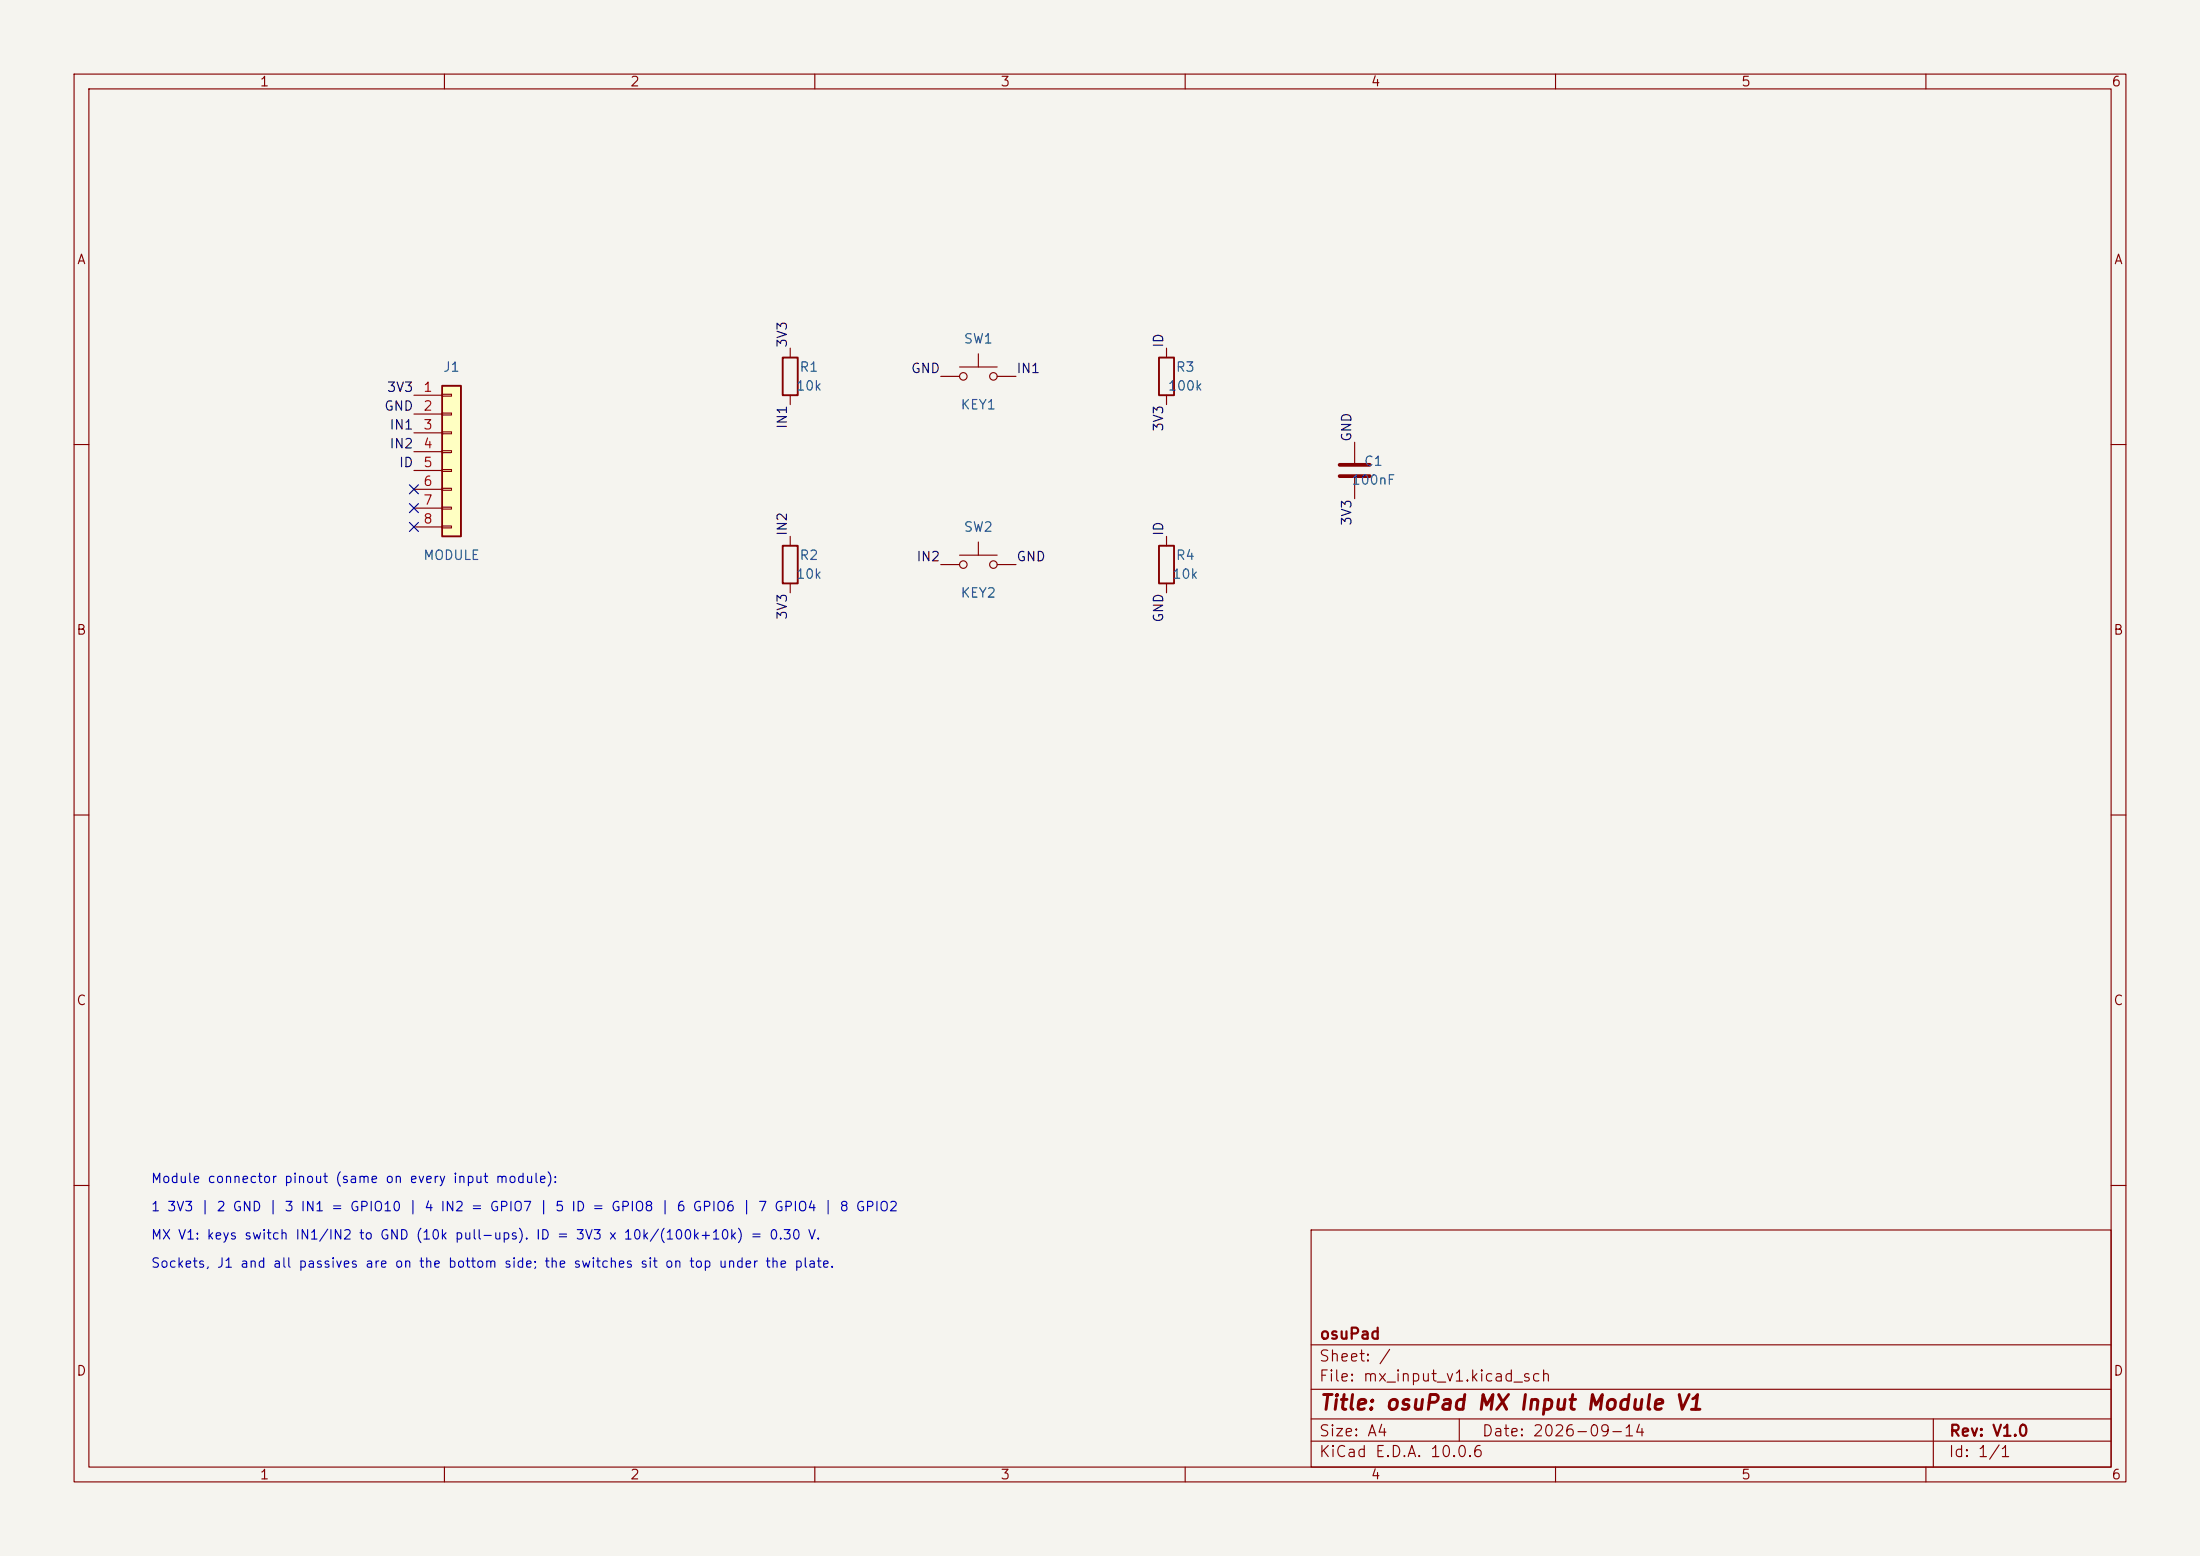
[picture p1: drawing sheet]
<svg xmlns="http://www.w3.org/2000/svg" width="297mm" height="210mm" viewBox="0 0 297 210" stroke-linecap="round" stroke-linejoin="round" font-family="sans-serif">
<path d="M0 0h297v210h-297z" fill="#f5f4ef" stroke="#f5f4ef" stroke-width=".14"/>
<g fill="none" stroke="#840000" stroke-width=".15">
<path d="M10 10h277v190h-277zM12 12h273v186h-273zM60 10v2M110 10v2M160 10v2M210 10v2M260 10v2M10 60h2M285 60h2M10 110h2M285 110h2M10 160h2"/>
<path d="M177 166h108v32h-108zM285 160h2M60 198v2M110 198v2M160 198v2M177 194.5h108M177 191.5h108M177 187.5h108M177 181.5h108M197 191.5v3M210 198v2M260 198v2"/>
<path d="M261 191.5v6.5"/>
</g>
<path d="M59.7 52.1h2.5v20.3h-2.5z" fill="#ffffc2"/>
<path d="M59.7 52.1h2.5v20.3h-2.5zM105.7 48.3h2v5h-2zM156.5 48.3h2v5h-2zM105.7 73.7h2v5h-2zM156.5 73.7h2v5h-2z" fill="none" stroke="#840000" stroke-width=".25"/>
<g fill="none" stroke="#840000" stroke-width=".15">
<path d="M55.9 53.3h3.8M55.9 55.9h3.8M55.9 58.4h3.8M59.7 53.2h1.3v.3h-1.3zM59.7 55.8h1.3v.2h-1.3zM59.7 58.3h1.3v.2h-1.3zM106.7 47v1.3M106.7 53.3v1.3M127 50.8h2.5M129.5 49.5h5.1M132.1 47.8v1.7M134.6 50.8h2.6"/>
<path d="M157.5 47v1.3M157.5 53.3v1.3M182.9 59.7v2.8M55.9 61h3.8M55.9 63.5h3.8M55.9 66h3.8M55.9 68.6h3.8M55.9 71.1h3.8M59.7 60.8h1.3v.3h-1.3zM59.7 63.4h1.3v.2h-1.3zM59.7 65.9h1.3v.3h-1.3zM59.7 68.5h1.3v.2h-1.3z"/>
<path d="M59.7 71h1.3v.2h-1.3zM106.7 72.4v1.3M106.7 78.7v1.3M127 76.2h2.5M129.5 74.9h5.1M132.1 73.2v1.7M134.6 76.2h2.6M157.5 72.4v1.3M157.5 78.7v1.3M182.9 64.5v2.8"/>
<circle cx="130" cy="50.8" r=".51"/>
<circle cx="134.1" cy="50.8" r=".51"/>
<circle cx="130" cy="76.2" r=".51"/>
<circle cx="134.1" cy="76.2" r=".51"/>
</g>
<path d="M180.8 62.7h4.1M180.8 64.3h4.1" fill="none" stroke="#840000" stroke-width=".51"/>
<path d="M55.3 68l1.2 1.2M55.3 65.4l1.2 1.2M55.3 70.5l1.2 1.2M56.5 68l-1.2 1.2M56.5 65.4l-1.2 1.2M56.5 70.5l-1.2 1.2" fill="none" stroke="#000084" stroke-width=".15"/>
<text font-size="2" fill="#840000" x="178" y="190.8">Title: osuPad MX Input Module V1</text>
<g font-size="1.5" fill="#840000">
<text x="178" y="184.1">Sheet: /</text>
<text x="178" y="181.1">osuPad</text>
<text x="178" y="186.8">File: mx_input_v1.kicad_sch</text>
<text x="178" y="197">KiCad E.D.A. 10.0.6</text>
<text x="178" y="194.2">Size: A4</text>
<text x="200" y="194.2">Date: 2026-09-14</text>
<text x="263" y="197">Id: 1/1</text>
<text x="263" y="194.2">Rev: V1.0</text>
</g>
<g font-size="1.3" fill="#840000">
<text x="35" y="12">1</text>
<text x="85" y="12">2</text>
<text x="135" y="12">3</text>
<text x="185" y="12">4</text>
<text x="235" y="12">5</text>
<text x="285" y="12">6</text>
<text x="10.3" y="36">A</text>
<text x="285.3" y="36">A</text>
<text x="10.2" y="86">B</text>
<text x="285.2" y="86">B</text>
<text x="10.2" y="136">C</text>
<text x="285.2" y="136">C</text>
<text x="10.2" y="186">D</text>
<text x="285.2" y="186">D</text>
<text x="35" y="200">1</text>
<text x="85" y="200">2</text>
<text x="135" y="200">3</text>
<text x="185" y="200">4</text>
<text x="235" y="200">5</text>
<text x="285" y="200">6</text>
</g>
<g font-size="1.3" fill="#0f0f0f">
<text x="106.6" y="47" transform="rotate(-90 106.6 47)">3V3</text>
<text x="157.4" y="47" transform="rotate(-90 157.4 47)">ID</text>
<text x="52.1" y="53.2">3V3</text>
<text x="122.9" y="50.7">GND</text>
<text x="137.1" y="50.7">IN1</text>
<text x="51.8" y="55.8">GND</text>
<text x="52.5" y="58.3">IN1</text>
<text x="106.6" y="58" transform="rotate(-90 106.6 58)">IN1</text>
<text x="157.4" y="58.3" transform="rotate(-90 157.4 58.3)">3V3</text>
<text x="182.8" y="59.7" transform="rotate(-90 182.8 59.7)">GND</text>
<text x="52.5" y="60.8">IN2</text>
<text x="53.8" y="63.4">ID</text>
<text x="182.8" y="71" transform="rotate(-90 182.8 71)">3V3</text>
<text x="106.6" y="72.4" transform="rotate(-90 106.6 72.4)">IN2</text>
<text x="123.6" y="76.1">IN2</text>
<text x="137.1" y="76.1">GND</text>
<text x="157.4" y="72.4" transform="rotate(-90 157.4 72.4)">ID</text>
<text x="106.6" y="83.7" transform="rotate(-90 106.6 83.7)">3V3</text>
<text x="157.4" y="84.1" transform="rotate(-90 157.4 84.1)">GND</text>
</g>
<g font-size="1.3" fill="#006464">
<text x="130" y="46.7">SW1</text>
<text x="59.7" y="50.5">J1</text>
<text x="107.4" y="53">10k</text>
<text x="107.9" y="50.5">R1</text>
<text x="157.6" y="53">100k</text>
<text x="158.7" y="50.5">R3</text>
<text x="129.6" y="55.6">KEY1</text>
<text x="182.4" y="65.7">100nF</text>
<text x="184.1" y="63.2">C1</text>
<text x="57.1" y="75.9">MODULE</text>
<text x="107.9" y="75.9">R2</text>
<text x="130" y="72.1">SW2</text>
<text x="158.7" y="75.9">R4</text>
<text x="107.4" y="78.4">10k</text>
<text x="129.6" y="81">KEY2</text>
<text x="158.2" y="78.4">10k</text>
</g>
<g font-size="1.3" fill="#a90000">
<text x="57.1" y="53.2">1</text>
<text x="57.1" y="55.7">2</text>
<text x="57.1" y="58.3">3</text>
<text x="57.1" y="60.8">4</text>
<text x="57.1" y="63.4">5</text>
<text x="57.1" y="65.9">6</text>
<text x="57.1" y="68.4">7</text>
<text x="57.1" y="71">8</text>
</g>
<g font-size="1.3" fill="#0000c2">
<text x="20.3" y="160">Module connector pinout (same on every input module):</text>
<text x="20.3" y="163.8">1 3V3 | 2 GND | 3 IN1 = GPIO10 | 4 IN2 = GPIO7 | 5 ID = GPIO8 | 6 GPIO6 | 7 GPIO4 | 8 GPIO2</text>
<text x="20.3" y="167.6">MX V1: keys switch IN1/IN2 to GND (10k pull-ups). ID = 3V3 x 10k/(100k+10k) = 0.30 V.</text>
<text x="20.3" y="171.4">Sockets, J1 and all passives are on the bottom side; the switches sit on top under the plate.</text>
</g>
</svg>
